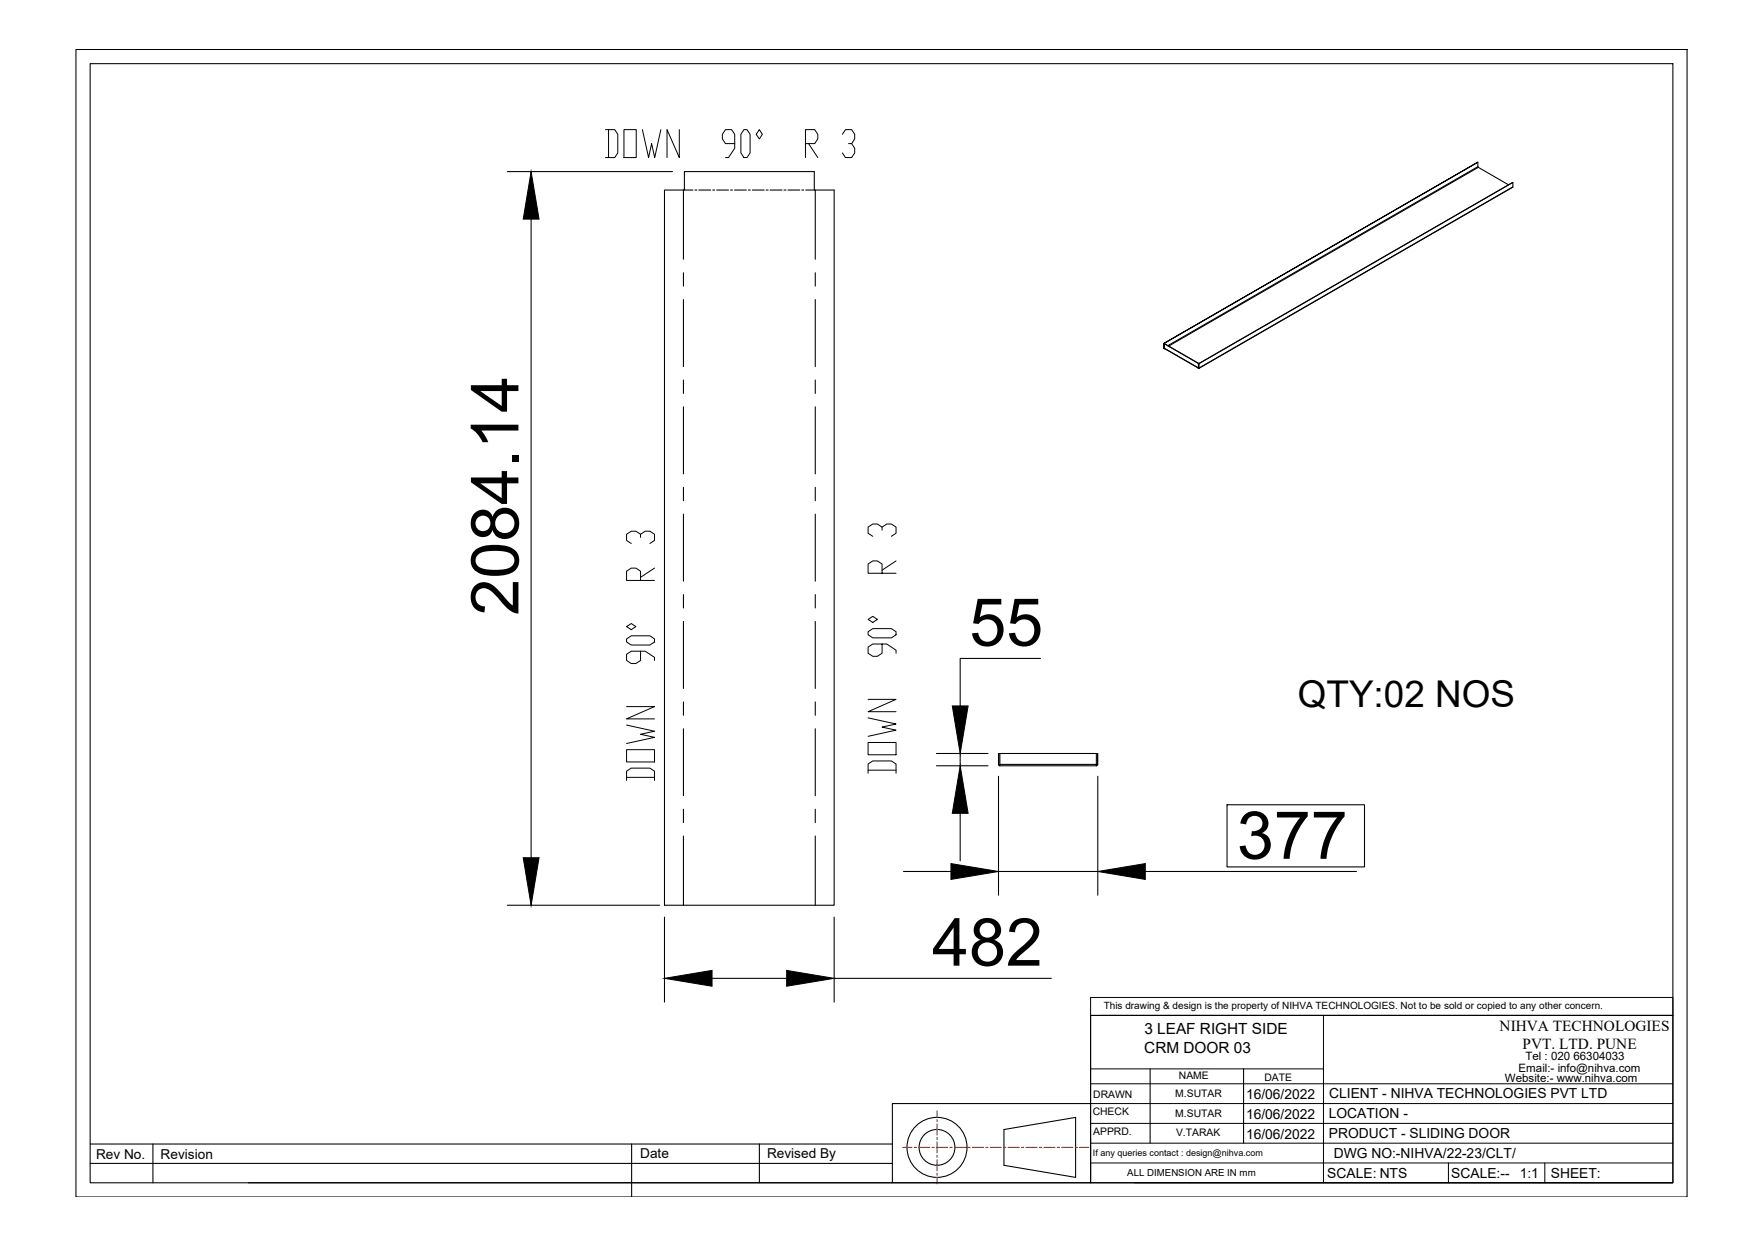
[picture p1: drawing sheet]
<svg xmlns="http://www.w3.org/2000/svg" width="420mm" height="297mm" viewBox="0 0 420 297" stroke-linecap="round" stroke-linejoin="round" font-family="sans-serif">
<!-- layer: 0 -->
<g fill="none" stroke="#000" stroke-width=".25">
<path d="M18.1 11.8h384.4v273.8h-384.4zM21.5 15.2h377.6v267h-377.6zM352.6 38.7v1.1l-74 42.7M352.6 39.8l.1 .1M121.1 40.9h39.4M126.7 52.3v152.3M165.3 45.3h-2.2v16.6M165.8 45.3h.5M166.7 45.3h2.9M170 45.3h.5M171 45.3h2.8M174.3 45.3h.5"/>
<path d="M175.2 45.3h2.9M178.5 45.3h.5M179.5 45.3h2.8M182.8 45.3h.5M183.7 45.3h2.9M187.1 45.3h.4M188 45.3h2.8M191.3 45.3h.5M192.2 45.3h2.3M194.3 45.3v-4.4h-31v4.4h-4.8v170.7h40.5v-170.7h-4.5v16.6M359.9 44.1l-7.2-4.2-73.9 42.7M360.9 44.6l-74.9 43.3"/>
<path d="M361 43.5l-75 43.3M163.1 65.1v3.2M163.1 71.5v16M194.5 65.1v3.2M194.5 71.5v16M163.1 90.7v3.2M163.1 97.1v16M194.5 90.7v3.2M194.5 97.1v16M277.7 83l.1 .2M277.7 81.9v1.1zM277.7 81.9l74.9-43.2-74.9 43.3"/>
<path d="M277.8 82l8.1 4.7M277.8 83h-.1M277.8 83.1h.1M277.8 83.1l8.2 4.7M277.8 83.1v.1M277.9 83.2h-.1M285.9 87.8h.1M285.9 86.7v1.1zM285.9 87.9h.1M286 86.7l-8.2-4.7v1.1l8.1 4.7M286 87.8h.1M286 87.8l-.1 .1"/>
<path d="M286 86.8v1M286 86.8h.1M286 86.8l75-43.3v1.1l-75 43.2zM163.1 116.3v3.2M194.5 116.3v3.2M163.1 122.7v16M194.5 122.7v16M163.1 141.9v3.2M163.1 148.3v16M194.5 141.9v3.2M194.5 148.3v16M248.3 157.1h-19.2v11.3"/>
<path d="M163.1 167.5v3.2M163.1 173.9v16M194.5 167.5v3.2M194.5 173.9v16M223.4 179.8h12.3M229.1 179.8v2.9M238.2 179.8l.1 2.6zM238.6 179.8h23v2.6h-23zM261.8 179.8l.1 2.6zM163.1 193.1v3.2M163.1 199.5v16.5M194.5 193.1v3.2"/>
<path d="M194.5 199.5v16.5M223.4 182.7h12.3M229.1 194v11.4M238.2 182.4l.4 .3M238.2 185.2v28.4M238.3 182.4l.3 .2M238.6 182.4v.3h23M261.6 182.4v.3M261.8 182.4l-.2 .2M261.9 182.4l-.3 .3M261.9 185.2v28.4M292.8 192h32.8v14.8h-32.8z"/>
<path d="M121.1 216h36.3M158.5 218.8v20.3M199 218.8v20.3M215.6 207.9h11.3M238.2 207.9h23.7M273.3 207.9h50.4M169.9 233.4h17.8M199 233.4h51.8M260.2 242.3h138.9v39.9h-138.9zM274.4 255v17.7M296.7 255v17.7M21.5 272.9h191.4"/>
<path d="M21.5 277.6h191.4M36.5 272.9v9.3M150.7 272.9v12.7M181.2 272.9v9.3M239.5 269.5l17.1-2.9v14.3l-17.1-2.9zM260.2 263.3h-47.3v18.9h-153.6M212.9 282.2h47.3M270.7 282.2h128.4"/>
<circle cx="223.6" cy="273.7" r="7.2"/>
<circle cx="223.6" cy="273.7" r="4.3"/>
</g>
<path d="M126.7 40.9l1.9 11.4h-3.8zM227.2 168.4h3.8l-1.9 11.4zM229.1 182.7l1.9 11.3h-3.8zM124.8 204.6h3.8l-1.9 11.4zM226.9 206l11.3 1.9-11.3 1.9zM261.9 207.9l11.4-1.9v3.8zM158.5 233.4l11.4-1.9v3.8zM187.7 231.5l11.3 1.9-11.3 1.9z" fill="#000" stroke="#000" stroke-width=".24"/>
<path d="M260.2 238h138.9v4.3h-138.9zM260.2 258.6h138.9M260.2 242.3v39.9M260.2 255h55.6M262.6 242.3h136.5M315.8 242.3v39.9M260.2 272.7h138.9M260.2 268h138.9M260.2 263.3h138.9M260.2 277.5h138.9M345.6 277.5v4.7M368.6 277.5v4.7" fill="none" stroke="#000" stroke-width=".24"/>
<g fill="none" stroke="#f00" stroke-width=".25">
<path d="M215.4 273.8h2.2M218.1 273.8h.5M219.2 273.8h2.7M222.4 273.8h.5M223.4 273.8h2.7M223.6 265v1.6M223.6 267.1v.5M223.6 268.2v2.6M223.6 271.3v.6M223.6 272.4v2.7M223.6 275.6v.6M223.6 276.7v2.7"/>
<path d="M223.6 279.9v.5M226.6 273.8h.6M227.7 273.8h2.7M230.9 273.8h.6M232 273.8h2.6M235.2 273.8h.5M236.2 273.8h2.7M239.5 273.8h.5M240.5 273.8h2.7M243.7 273.8h.5M244.8 273.8h2.6M248 273.8h.5"/>
<path d="M249.1 273.8h2.6M252.2 273.8h.6M253.3 273.8h2.7M256.5 273.8h.6M257.6 273.8h2.2M223.6 281v1.5"/>
</g>
<g font-size="15.8">
<text x="123.7" y="146.9" transform="rotate(-90 123.7 146.9)">2084.14</text>
<text x="231.3" y="154.1">55</text>
<text x="295.1" y="204.9">377</text>
<text x="222.4" y="230.4">482</text>
</g>
<g font-size="11">
<text x="143.6" y="38.8">DOWN 90° R 3</text>
<text x="215.2" y="185.6" transform="rotate(-90 215.2 185.6)">DOWN 90° R 3</text>
<text x="157.3" y="187.3" transform="rotate(-90 157.3 187.3)">DOWN 90° R 3</text>
</g>
<text font-size="8.8" x="309.7" y="168.6">QTY:02 NOS</text>
<g font-size="3.7">
<text x="273" y="251.2">CRM DOOR 03</text>
<text x="273" y="246.7">3 LEAF RIGHT SIDE</text>
<text x="357.8" y="246.1">NIHVA TECHNOLOGIES</text>
<text x="363.3" y="250.2">PVT. LTD. PUNE</text>
</g>
<g font-size="3.3">
<text x="297.3" y="262.3">16/06/2022</text>
<text x="317.1" y="262.1">CLIENT - NIHVA TECHNOLOGIES PVT LTD</text>
<text x="297.3" y="267">16/06/2022</text>
<text x="317.1" y="266.8">LOCATION -</text>
<text x="297.3" y="271.7">16/06/2022</text>
<text x="317" y="271.5">PRODUCT - SLIDING DOOR</text>
<text x="22.9" y="276.6">Rev No.</text>
<text x="38.3" y="276.6">Revision</text>
<text x="152.7" y="276.3">Date</text>
<text x="183" y="276.3">Revised By</text>
<text x="316.7" y="281">SCALE: NTS</text>
<text x="318.2" y="276.2">DWG NO:-NIHVA/22-23/CLT/</text>
<text x="346.3" y="281">SCALE:--</text>
<text x="362.6" y="281">1:1</text>
<text x="370" y="281">SHEET:</text>
</g>
<g font-size="2.7">
<text x="362.3" y="255.7">Email:- info@nihva.com</text>
<text x="364" y="253">Tel : 020 66304033</text>
<text x="359.1" y="258.3">Website:- www.nihva.com</text>
</g>
<g font-size="2.5">
<text x="281.3" y="257.4">NAME</text>
<text x="301.7" y="257.9">DATE</text>
<text x="260.8" y="262">DRAWN</text>
<text x="280.4" y="261.7">M.SUTAR</text>
<text x="260.7" y="266.1">CHECK</text>
<text x="280.4" y="266.4">M.SUTAR</text>
<text x="260.8" y="270.8">APPRD.</text>
<text x="280.6" y="271.1">V.TARAK</text>
</g>
<text font-size="2.4" x="263.3" y="240.6">This drawing &amp; design is the property of NIHVA TECHNOLOGIES. Not to be sold or copied to any other concern.</text>
<text font-size="2.3" x="268.9" y="280.6">ALL DIMENSION ARE IN mm</text>
<text font-size="2.1" x="260.8" y="275.7">If any queries contact : design@nihva.com</text>
</svg>
